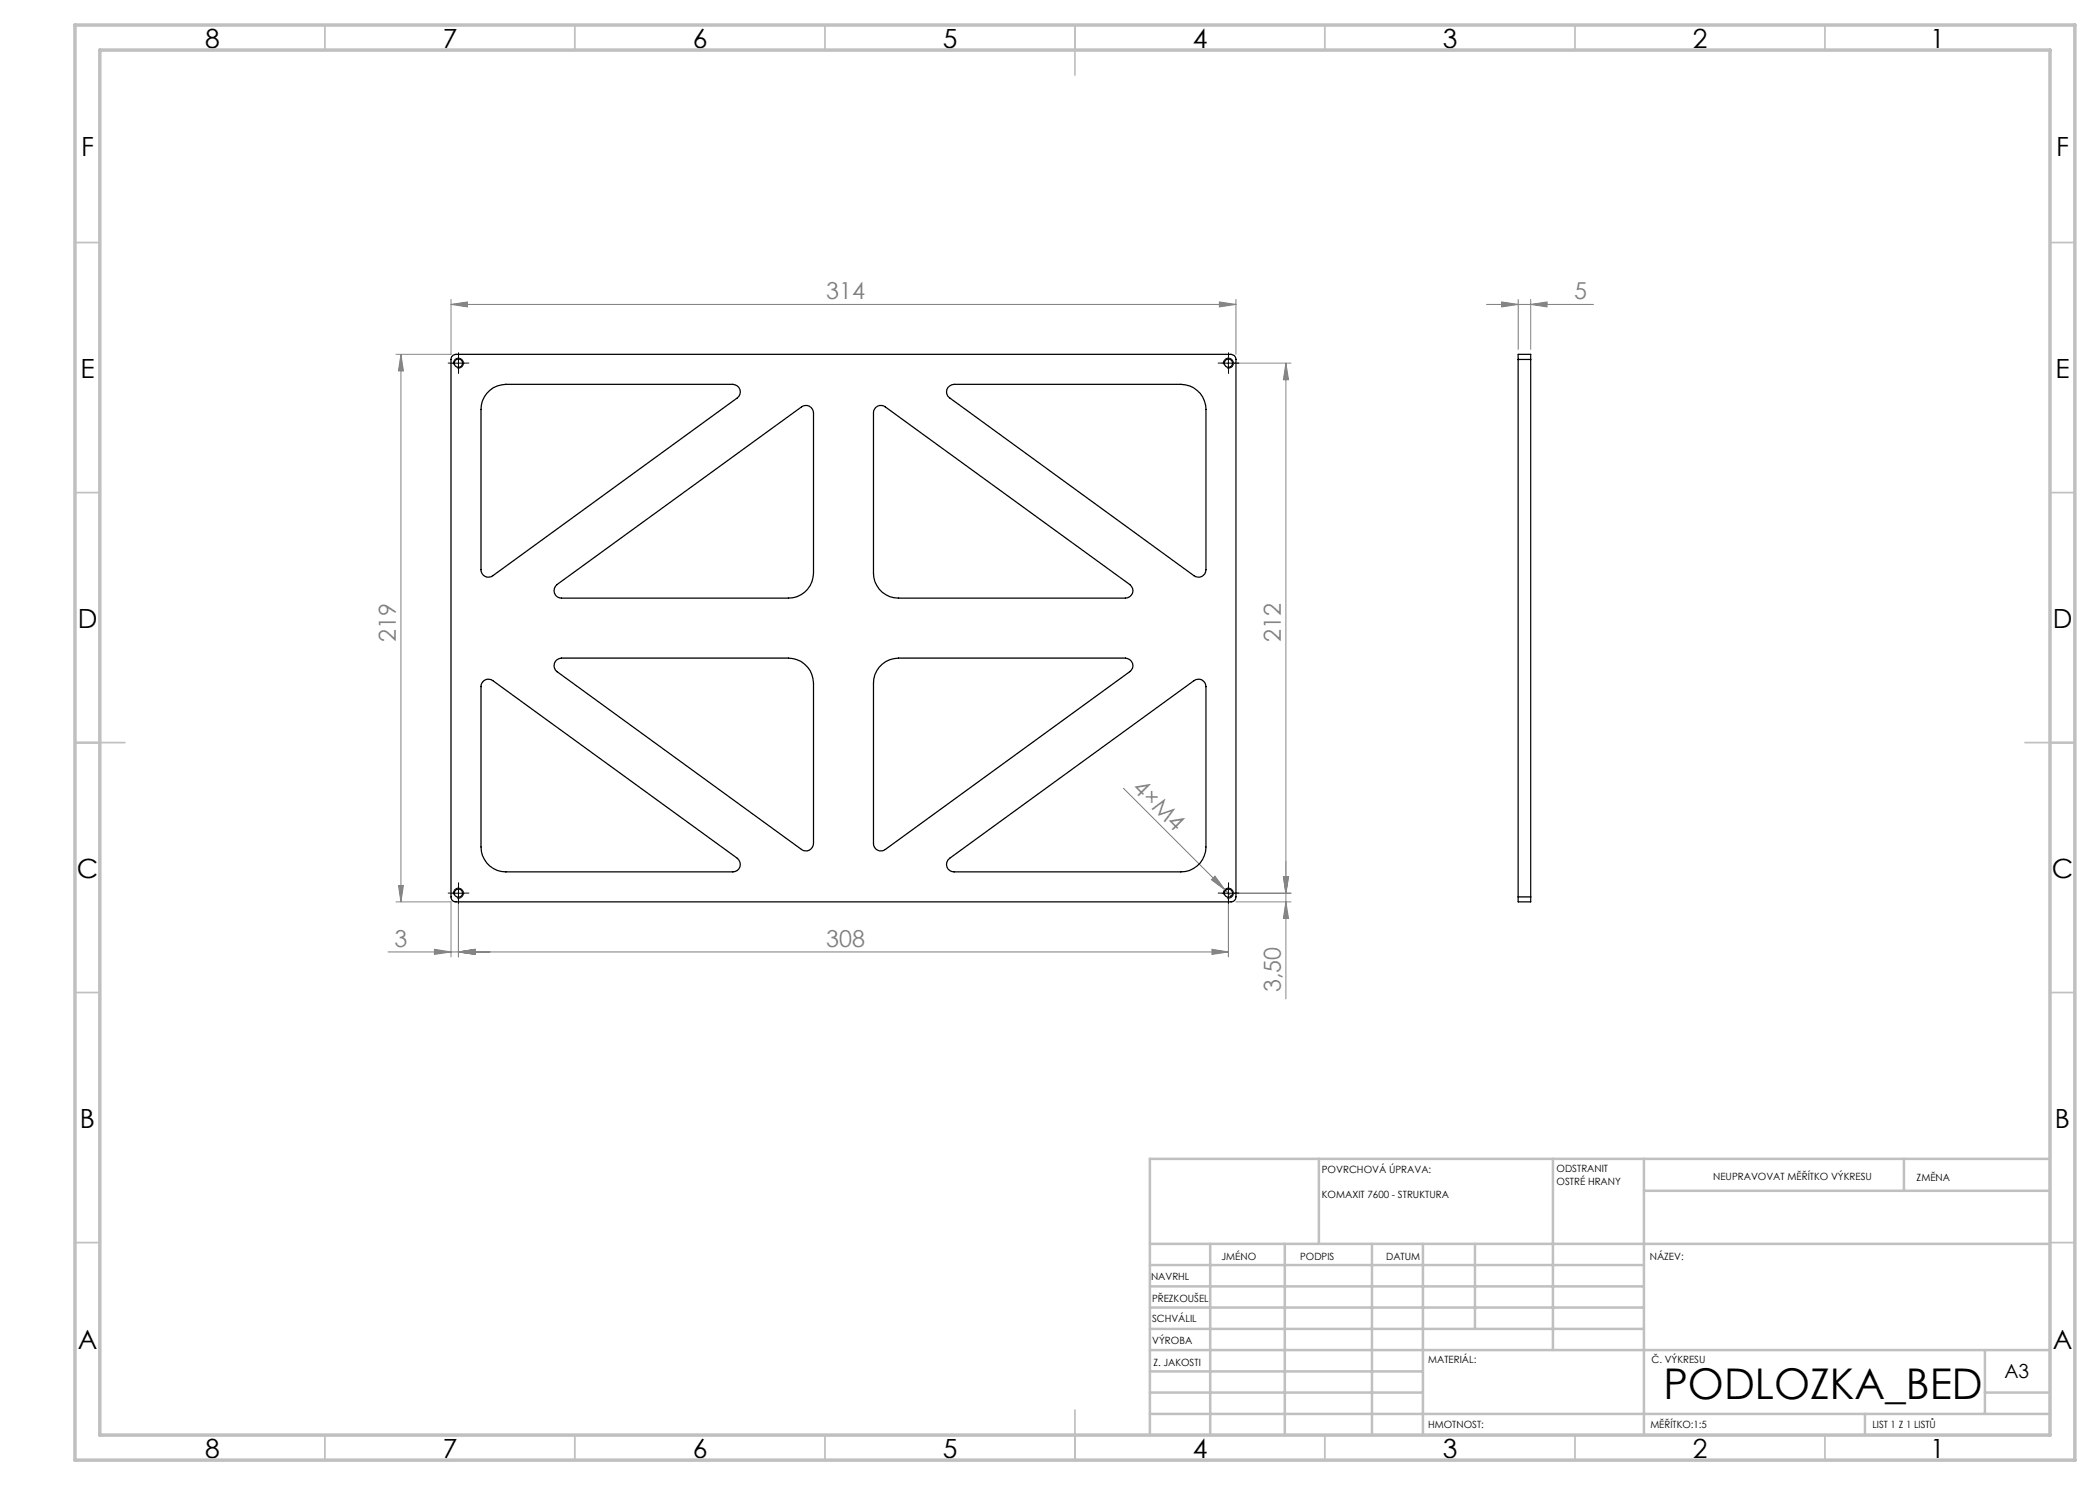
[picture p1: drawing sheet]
<svg xmlns="http://www.w3.org/2000/svg" width="420mm" height="297mm" viewBox="0 0 420 297" stroke-linecap="round" stroke-linejoin="round" font-family="sans-serif">
<g fill="none" stroke="#808080" stroke-width=".2">
<path d="M90.2 59.9v11h-11M247.2 59.9v11M303.6 59.9v10M306.1 59.9v10M80.2 70.9v109.5M80.2 70.9l.5 3.3h-1zM90.2 60.9l3.3-.5v1zM90.2 60.9h157M243.9 60.4l3.3 .5-3.3 .5zM246.7 72.6h11.5M257.2 72.6v127.2M257.2 72.6l.5 3.3h-1z"/>
<path d="M297.3 60.9h21.4M300.3 60.4l3.3 .5-3.3 .5zM306.1 60.9l3.3-.5v1zM224.7 157.7l21.7 21.6M79.7 177.1h1l-.5 3.3zM91.7 179.6v11.8M243 175.2l2 2.7-2.7-1.9zM245.7 179.6v11.8M256.7 175.3h1l-.5 3.3zM258.2 178.6h-11.5M77.6 190.4h168.1M79.2 180.4h11v11"/>
<path d="M86.9 189.9l3.3 .5-3.3 .5zM91.7 190.4l3.3-.5v1zM242.4 189.9l3.3 .5-3.3 .5zM247.2 180.4h11M257.2 180.4l.5 3.3h-1z"/>
</g>
<path d="M90.5 72.6h2.4M90.7 72.9a.99 .99 0 0 1 .9-1.3 .99 .99 0 0 1 1.1 1.1 .99 .99 0 0 1-1.3 .9M91.7 71.4v2.5M244.4 72.6h2.5M244.7 72.9a.99 .99 0 0 1 .9-1.3 .99 .99 0 0 1 1.1 1.1 .99 .99 0 0 1-1.3 .9M245.7 71.4v2.5M90.5 178.6h2.4M90.7 178.9a.99 .99 0 0 1 .9-1.2 .99 .99 0 0 1 1.1 1 .99 .99 0 0 1-1.3 .9M91.7 177.4v2.5M244.4 178.6h2.5M244.7 178.9a.99 .99 0 0 1 .9-1.2 .99 .99 0 0 1 1.1 1 .99 .99 0 0 1-1.3 .9M245.7 177.4v2.5" fill="none" stroke="#000" stroke-width=".2"/>
<g fill="none" stroke="#c0c0c0" stroke-width=".35">
<path d="M65 5v5M115 5v5M165 5v5M215 5v10M265 5v5M315 5v5M365 5v5M15 48.5h5M410 48.5h5M15 98.5h5M410 98.5h5M15 148.5h10"/>
<path d="M405 148.5h10M15 198.5h5M410 198.5h5M15 248.5h5M410 248.5h5M65 287v5M115 287v5M165 287v5M215 282v10M265 287v5M315 287v5M365 287v5"/>
</g>
<g fill="none" stroke="#c0c0c0" stroke-width=".5">
<path d="M263.8 231.8v17M310.6 231.8v38.2M328.8 231.8v55.2M328.8 238.2h81.2M380.8 231.8v6.4M410 231.8h-180v55.2M230 248.8h180M230 257.3h98.8M230 253h98.8M242 248.8v38.2M257 248.8v38.2M274.4 248.8v38.2"/>
<path d="M284.6 248.8v38.2M295 248.8v17M230 265.8h98.8M230 261.5h98.8M230 278.5h54.6M230 274.3h54.6M230 270h180M397 278.5h13M397 270v12.8M230 282.8h180M373 282.8v4.2"/>
</g>
<path d="M15 5h400v287h-400zM20 10h390v277h-390z" fill="none" stroke="#c0c0c0" stroke-width=".7"/>
<g fill="none" stroke="#000" stroke-width=".2" stroke-dasharray="15.2 1.3 1.3 1.3">
<path d="M90.5 72.6h-.9M91.7 71.4v-.9M91.7 73.9v.8M93 72.6h.8M244.5 72.6h-.9M245.7 71.4v-.9M245.7 73.9v.8M247 72.6h.8M90.5 178.6h-.9M91.7 177.4v-.9M91.7 179.9v.8M93 178.6h.8"/>
<path d="M244.5 178.6h-.9M245.7 177.4v-.9M245.7 179.9v.8M247 178.6h.8"/>
</g>
<g fill="#808080">
<path d="M243 175.2l2 2.7-2.7-1.9z"/>
<path d="M90.2 60.9l3.3-.5v1zM243.9 60.4l3.3 .5-3.3 .5zM91.7 190.4l3.3-.5v1zM242.4 189.9l3.3 .5-3.3 .5zM86.9 189.9l3.3 .5-3.3 .5zM91.7 190.4l3.3-.5v1zM300.3 60.4l3.3 .5-3.3 .5zM306.1 60.9l3.3-.5v1z"/>
<path d="M257.2 180.4l.5 3.3h-1zM256.7 175.3h1l-.5 3.3z"/>
<path d="M256.7 175.3h1l-.5 3.3zM257.2 72.6l.5 3.3h-1z"/>
<path d="M80.2 70.9l.5 3.3h-1zM79.7 177.1h1l-.5 3.3z"/>
</g>
<g fill="none" stroke="#000" stroke-width=".25">
<path d="M90.5 71.2l.7-.3h155a1.02 1.02 0 0 1 1 1v107.5a.96 .96 0 0 1-1 1h-155a.96 .96 0 0 1-1-1v-107.7zM97.4 78.7a4.8 4.8 0 0 1 3.8-1.8h45.4a1.51 1.51 0 0 1 1.4 1 1.51 1.51 0 0 1-.5 1.7l-48.9 35.5a1.47 1.47 0 0 1-1.6 .2 1.47 1.47 0 0 1-.8-1.4v-32a4.8 4.8 0 0 1 1.2-3.2zM189.6 77.5l.7-.5 .5-.1h45.4a5.1 5.1 0 0 1 5 5v32a1.49 1.49 0 0 1-.8 1.4 1.49 1.49 0 0 1-1.6-.2l-48.9-35.5a1.46 1.46 0 0 1-.3-2.1zM303.6 71.9v-1h2.5v1M303.6 71.9h2.5M303.6 71.9v107.5M306.1 71.9v107.5M175.2 81.5a1.45 1.45 0 0 1 1.9-.1l48.9 35.5a1.49 1.49 0 0 1 .5 1.7 1.49 1.49 0 0 1-1.4 1h-45.4a5 5 0 0 1-5-5v-32v-.4zM111.4 116.9l48.9-35.5a1.51 1.51 0 0 1 2.4 1.2v32a5 5 0 0 1-5 5h-45.4a1.51 1.51 0 0 1-1.4-1 1.51 1.51 0 0 1 .5-1.7zM96.7 136.2a1.45 1.45 0 0 1 1.9-.1l48.9 35.6a1.51 1.51 0 0 1 .5 1.6 1.51 1.51 0 0 1-1.4 1.1h-45.4a5 5 0 0 1-5-5v-32.1v-.4zM111.4 131.9l.9-.3h45.4a5.1 5.1 0 0 1 5 5v32.1a1.51 1.51 0 0 1-2.4 1.2l-48.9-35.6a1.5 1.5 0 0 1 0-2.4zM176.5 132.8a5.1 5.1 0 0 1 3.2-1.2h45.4a1.5 1.5 0 0 1 1.4 1.1 1.5 1.5 0 0 1-.5 1.6l-48.9 35.6a1.47 1.47 0 0 1-1.6 .1 1.47 1.47 0 0 1-.8-1.3v-32.1a4.9 4.9 0 0 1 1.8-3.8z"/>
<path d="M189.6 172l49.2-35.9a1.49 1.49 0 0 1 1.6-.1 1.49 1.49 0 0 1 .8 1.3v32.1a5 5 0 0 1-5 5h-45.4a1.48 1.48 0 0 1-1.3-.8 1.48 1.48 0 0 1 .1-1.6zM303.6 179.4v1h2.5v-1M303.6 179.4h2.5"/>
<circle cx="91.7" cy="72.6" r=".83"/>
<circle cx="245.7" cy="72.6" r=".82"/>
<circle cx="91.7" cy="178.6" r=".83"/>
<circle cx="245.7" cy="178.6" r=".82"/>
</g>
<text font-size="8.5" x="332.7" y="279.7">PODLOZKA_BED</text>
<g font-size="5.3">
<text x="41" y="9.5">8</text>
<text x="88.5" y="9.5">7</text>
<text x="138.5" y="9.5">6</text>
<text x="188.5" y="9.5">5</text>
<text x="238.5" y="9.5">4</text>
<text x="288.5" y="9.5">3</text>
<text x="338.5" y="9.5">2</text>
<text x="386" y="9.5">1</text>
<text x="16.2" y="31.2">F</text>
<text x="411.2" y="31.2">F</text>
<text x="16.1" y="75.5">E</text>
<text x="411.1" y="75.5">E</text>
<text x="15.5" y="125.5">D</text>
<text x="410.5" y="125.5">D</text>
<text x="15.4" y="175.5">C</text>
<text x="410.4" y="175.5">C</text>
<text x="16" y="225.5">B</text>
<text x="411" y="225.5">B</text>
<text x="15.5" y="269.7">A</text>
<text x="410.5" y="269.7">A</text>
<text x="41" y="291.5">8</text>
<text x="88.5" y="291.5">7</text>
<text x="138.5" y="291.5">6</text>
<text x="188.5" y="291.5">5</text>
<text x="238.5" y="291.5">4</text>
<text x="288.5" y="291.5">3</text>
<text x="338.5" y="291.5">2</text>
<text x="386" y="291.5">1</text>
</g>
<g font-size="4.7" fill="#808080">
<text x="165.3" y="59.9">314</text>
<text x="314.8" y="59.9">5</text>
<text x="79.2" y="128.4" transform="rotate(-90 79.2 128.4)">219</text>
<text x="256.2" y="128.4" transform="rotate(-90 256.2 128.4)">212</text>
<text x="226.3" y="157.8" transform="rotate(45 226.3 157.8)">4×M4</text>
<text x="78.9" y="189.4">3</text>
<text x="165.3" y="189.4">308</text>
<text x="256.2" y="198.5" transform="rotate(-90 256.2 198.5)">3,50</text>
</g>
<text font-size="3.9" x="400.9" y="275.5">A3</text>
<g font-size="2">
<text x="264.4" y="234.6">POVRCHOVÁ ÚPRAVA:</text>
<text x="264.4" y="239.6">KOMAXIT 7600 - STRUKTURA</text>
<text x="311.3" y="234.5">ODSTRANIT</text>
<text x="311.3" y="237">OSTRÉ HRANY</text>
<text x="342.6" y="236">NEUPRAVOVAT MĚŘÍTKO VÝKRESU</text>
<text x="383.3" y="236.2">ZMĚNA</text>
<text x="244.3" y="252">JMÉNO</text>
<text x="260" y="251.9">PODPIS</text>
<text x="277.2" y="251.9">DATUM</text>
<text x="330" y="251.9">NÁZEV:</text>
<text x="230.2" y="256.1">NAVRHL</text>
<text x="230.4" y="260.3">PŘEZKOUŠEL</text>
<text x="230.4" y="264.4">SCHVÁLIL</text>
<text x="230.5" y="268.8">VÝROBA</text>
<text x="230.7" y="273.1">Z. JAKOSTI</text>
<text x="285.6" y="272.5">MATERIÁL:</text>
<text x="330.3" y="272.5">Č. VÝKRESU</text>
<text x="285.6" y="285.5">HMOTNOST:</text>
<text x="330.1" y="285.6">MĚŘÍTKO:1:5</text>
<text x="374.5" y="285.6">LIST 1 Z 1 LISTŮ</text>
</g>
</svg>
